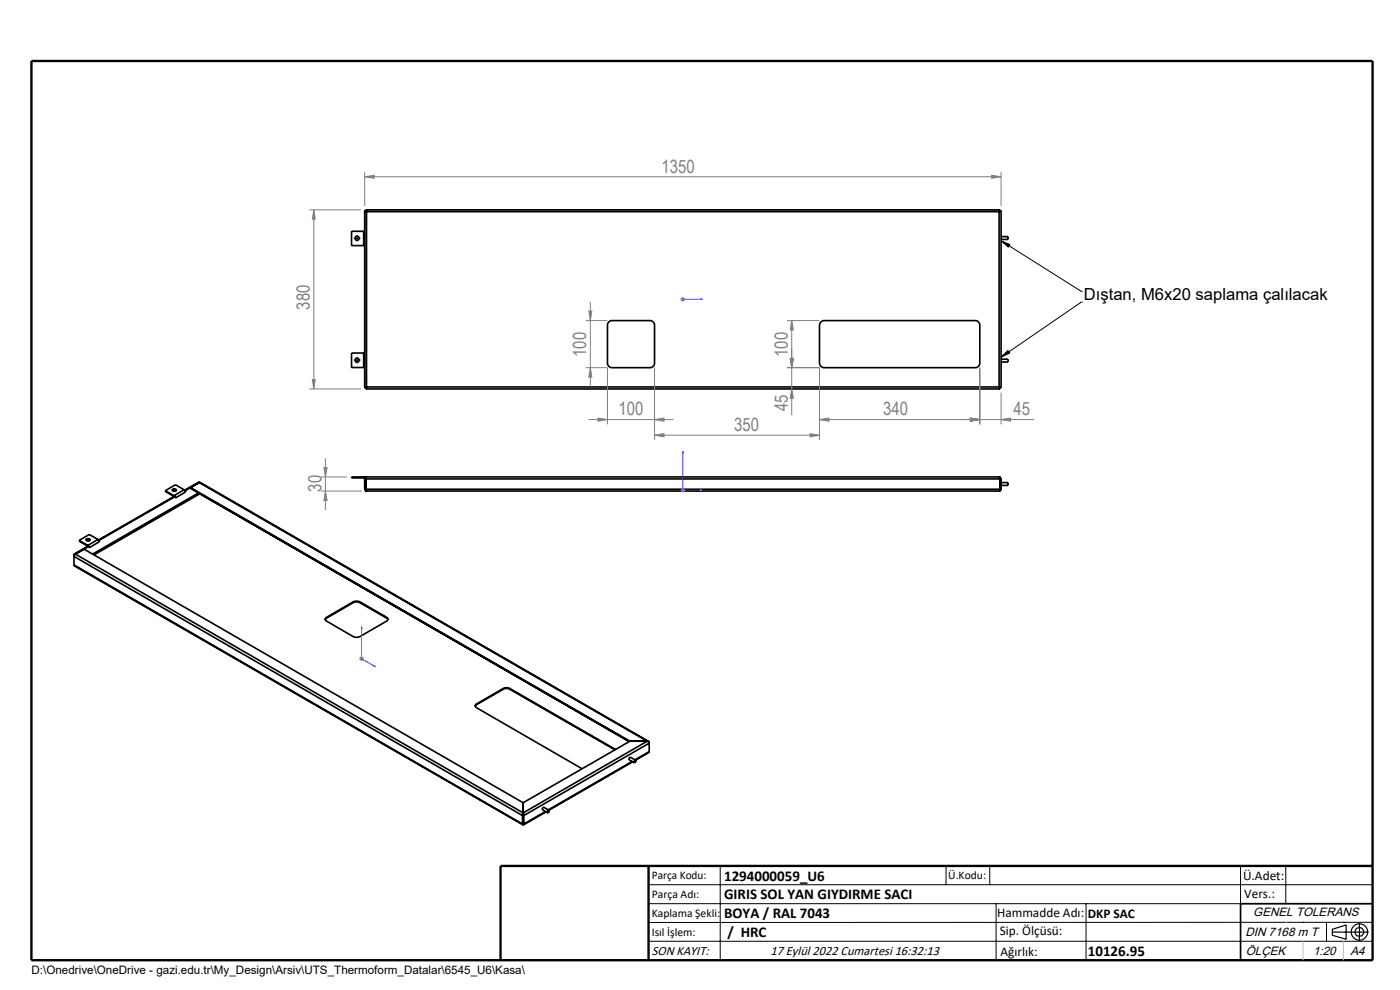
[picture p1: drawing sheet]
<svg xmlns="http://www.w3.org/2000/svg" width="297mm" height="210mm" viewBox="0 0 297 210" stroke-linecap="round" stroke-linejoin="round" font-family="sans-serif">
<g fill="none" stroke="#000" stroke-width=".35">
<path d="M77.2 52.1h.2M77.2 49.1h.2M77.2 49.1v3M77.2 49.1h-2.6v3h2.6M77.4 44.7l.4 .2M77.4 44.7h.2M77.4 44.7v37.6M77.6 44.5l.2 .4M77.6 44.7l.2 .2M77.6 44.5h134.6M77.6 44.5v.2M77.8 44.9h134.1"/>
<path d="M77.8 44.9v37.2M211.9 44.9v37.2M212.2 44.5l-.3 .4M212.2 44.7l-.3 .2M212.2 44.5v.2M212.2 44.7h.2M212.4 44.7l-.5 .2M212.4 50.2h1.5v.6h-1.5M212.4 44.7v37.6M77.2 78h.2M77.2 74.9h.2M77.2 74.9v3.1"/>
<path d="M77.2 74.9h-2.6v3.1h2.6M129.2 68.3l.5-.3h8.2a.96 .96 0 0 1 1 1v8a.96 .96 0 0 1-1 1h-8a.96 .96 0 0 1-1-1v-8.2zM174.2 68.3l.5-.3h32.2a.96 .96 0 0 1 1 1v8a.96 .96 0 0 1-1 1h-32a1.02 1.02 0 0 1-1.1-1v-8zM212.4 76.2h1.5v.6h-1.5M77.4 82.3h.2M77.6 82.5h134.6M77.6 82.3v.2M77.8 82.1l-.2 .4M77.8 82.1l-.4 .2M77.8 82.1l-.2 .2M77.8 82.1h134.1M211.9 82.1l.3 .4"/>
<path d="M211.9 82.1l.5 .2M211.9 82.1l.3 .2M212.2 82.3v.2M212.2 82.3h.2M15.7 119.8l.1 .2M15.7 119.8l95.1 55M15.7 117.5v2.3M15.7 117.5l.1 .1M15.8 117.6v.1M16 117.5l-.3 .5 95.1 55M16 117.5l95 54.9M16 117.5l1.8-1 93.2 53.8"/>
<path d="M16.8 114.6v.2l1.8 1v-.1M16.8 114.6l1.8 1.1M18.3 114.6a.59 .59 0 0 1 .8 0M18.3 114.4a.38 .38 0 0 1 .5-.2 .38 .38 0 0 1 .2 .5 .39 .39 0 0 1-.4 .1 .39 .39 0 0 1-.3-.4zM18.6 115.7l.2 .1M18.9 115.9l-.2-.1-3 1.7M18.9 115.9l-3.1 1.7M18.9 115.9h.1M20.8 114.4l.1 .2M20.8 114.4l-2.2 1.3M20.8 114.4l-1.9-1-2.1 1.2M20.9 114.6l.2 .3"/>
<path d="M20.9 114.6h.1M20.9 114.6h.2M21 114.5l.1 .1M21 114.5l-.1 .1M21 114.5h.1M21.1 114.9l-2.2 1.3v-.3M21.1 114.6v.3M21.1 114.6h.1M35.1 104.1v.1l1.8 1.1v-.1M35.1 104.1l1.8 1.1M36.5 103.9a.44 .44 0 0 1 .5-.2 .44 .44 0 0 1 .4 .4h-.1a.5 .5 0 0 1-.8-.2zM36.5 104a.59 .59 0 0 1 .9 0"/>
<path d="M36.9 105.2l.1 .1M37 105.3h.1M37 105.3l-16 9.2M37.1 105.3l-16 9.3M37.1 105.3h.1M39.1 103.9l.1 .1M39.1 103.9l-2.2 1.3M39.1 103.9l-1.9-1.1-2.1 1.3M39.2 104l.1 .4M39.2 104h.1M39.2 104l.1 .1M39.2 104l.2 .1"/>
<path d="M39.2 104h.2M39.3 104.4l-2.1 1.2v-.3M39.3 104.1h.1M39.4 104l-.1 .4M40.4 103.4v.2l93.1 53.7M40.4 103.4l93.2 53.8M42.1 104.6l-22.5 12.9M42.3 102.4l.2-.1 95.1 55M42.3 102.4l-1.9 1M42.3 102.4l95 54.8M42.4 104.7l-22.5 13M42.4 102.3l-3 1.7"/>
<path d="M42.4 102.3h.1M42.4 102.3l-.1-.1-3.1 1.8M77.2 101.4l.2 .2M77.2 101.2h.2M77.2 101.2v.2M77.2 101.2h-2.6v.2h2.6M77.4 103.8l.4 .4M77.4 103.8h135M77.6 103.8l.2 .4M77.6 103.8v.1M77.8 104.2h134.1M211.9 101.2l.3 .4"/>
<path d="M211.9 101.2l.4 .1 .1 .3M211.9 101.2h.1M211.9 101.2h-134.5v2.6M212.1 101.5l.1 .1M212.2 103.8l-.3 .4M212.2 103.8l-.1 .1M212.2 101.6v2.2M212.4 101.6h-134.8v-.4v2.6M212.4 103.8l-.2 .3-.3 .1M212.4 102.4h1.5v.6h-1.5M212.4 101.6v2.2M15.8 120.1l95.1 54.8"/>
<path d="M69.3 130.9a.43 .43 0 0 0-.3 .4 .43 .43 0 0 0 .3 .5l5.6 3.2 .6 .2 .8-.2 5.7-3.2a.43 .43 0 0 0 .3-.5 .43 .43 0 0 0-.3-.4M69.3 131.1l-.3 .3M69.3 130.9v.2M74.9 127.7l.6-.2 .8 .2M74.9 127.8a1.5 1.5 0 0 1 1.4 0M74.9 127.7l-5.6 3.2M74.9 127.7v.1M74.9 127.8l-5.6 3.3M76.3 127.7l5.7 3.2M76.3 127.7v.1M76.3 127.8l5.7 3.3M82 131.1l.3 .3"/>
<path d="M82 130.9v.2M101.1 149.3a.43 .43 0 0 0-.3 .4 .43 .43 0 0 0 .3 .4l22.4 13M101.1 149.5l-.3 .3M101.1 149.3v.2M106.8 146a1.5 1.5 0 0 1 1.4 0M106.8 146.2a1.5 1.5 0 0 1 1.4 0M106.8 146l-5.7 3.3M106.8 146v.2M106.8 146.2l-5.7 3.3M108.2 146l22.4 13M108.2 146v.2M108.2 146.2l22.3 12.9"/>
<path d="M133.6 157.2h.1M133.6 157.2l-22.6 13.1M133.6 157.2h3.7M137.3 157.2l.4 .4-26.6 15.4M137.3 157.2h.1M137.3 157.2l.3 .1 .1 .2M137.3 157.2l-26.3 15.2M137.7 159.4l-2.9 1.8-1-.6a.34 .34 0 0 0-.3 .2 .34 .34 0 0 0 0 .4l1 .6M137.7 157.5v1.9M137.7 159.4l-3 1.8M137.7 157.5h.1M110.8 174.8l.1 .1h.1"/>
<path d="M110.8 173v1.8M111 172.4l-.2 .6M111 170.3v2.6M111 172.4l.1 .6M111 174.7h.1M111 172.9l-.2 .1M111 172.9v2M111 172.9l.1 .1M111 174.7l-.2 .1M111 174.7l.1 .1M111.1 174.8v.1h-.1M111.1 173v1.8"/>
<path d="M115.7 172.1l-4.6 2.7M115.9 172.2l-4.8 2.7M116.2 172l.2-.1a.24 .24 0 0 1 .1 .3 .24 .24 0 0 1-.4 0zM134.1 161.5l-17.8 10.3M134.2 161.6l-17.7 10.3-1.1-.6a.35 .35 0 0 0-.3 .5l1.1 .6M134.6 161.3l.2-.1a.24 .24 0 0 1 .1 .4 .24 .24 0 0 1-.4 0zM291.2 191.7h-28v12"/>
<circle cx="75.8" cy="50.6" r=".45"/>
<circle cx="75.8" cy="76.4" r=".45"/>
</g>
<g fill="none" stroke="#000" stroke-width=".21">
<path d="M75.5 50.5h.5M75.8 50.3v.5M212.4 51.1l1.8 .8-.3 .5zM212.4 51.1l17 10.7M75.5 76.4h.5M75.8 76.2v.5M212.4 75.8l1.4-1.4 .4 .5zM229.4 61.8h.1M229.4 64.1h.1M229.4 64.1l-17 11.7M137.6 187.7h153.6M137.6 191.7h153.6"/>
<path d="M137.6 199.7h153.6M152.8 183.7v20M200.7 183.7v4M210 183.7v4M211.3 191.7v12M230.4 191.7v12M263.2 183.7v20M272.8 183.7v8M276.4 195.6h.1M281.4 195.6v4.1M285 195.6h.1M291.2 195.6l-153.6 .1"/>
</g>
<g fill="none" stroke="#000" stroke-width=".25">
<path d="M282.6 197.7h7.8M282.6 197.1l3-.9v3l-3-.8zM288.4 195.8v3.8M106.2 203.7h185"/>
<circle cx="288.4" cy="197.7" r="1.74"/>
<circle cx="288.4" cy="197.7" r=".93"/>
</g>
<path d="M144.7 63.5h.3zM144.9 63.5h.1M144.9 63.5h4.1M149 63.5h-.4h.4M144.9 95.7l.1 .4h-.3zM144.9 95.7v8.3h4.1M148.6 103.9l.4 .1-.4 .1zM76.7 132.9v6.8l3 1.7M76.7 132.9l.1 .4-.2-.1zM79.3 141.2l.4 .2-.4-.1z" fill="none" stroke="#00f" stroke-width=".21"/>
<g fill="none" stroke="#808080" stroke-width=".21">
<path d="M77.4 37.5l2-.3v.6zM77.4 36.5v7.2M77.4 37.5h135M210.4 37.2l2 .3-2 .3zM212.4 36.5v7.2M65.6 44.5h11M66.6 44.5l.3 2h-.6zM66.6 44.5v38M124.2 78h4.7v12M124.2 68h4.7M124.9 66h.7l-.4 2zM125.2 64v18"/>
<path d="M125.2 78l.4 2h-.7zM138.9 78v15.3M144.4 63.5h1M144.5 63.1l.7 .7M144.9 63v1M145.2 63.1l-.7 .7M167 78h6.8v15.3M167 68h6.8M167.6 76h.7l-.3 2zM168 68l.3 2h-.7zM168 68v20.1M207.9 78v12"/>
<path d="M65.6 82.5h11M66.3 80.5h.6l-.3 2zM68.7 99.2h.7l-.4 2zM69 97.2v11M124.8 89h18.1M126.9 88.7l2 .3-2 .4zM138.9 92.3l2-.3v.7zM138.9 89l2-.3v.7zM138.9 92.3h34.9M168 82.5l.3 2h-.7zM171.9 92l1.9 .3-1.9 .4zM173.8 89l2.1-.3v.7z"/>
<path d="M173.8 89h45.6M205.8 88.7l2.1 .3-2.1 .4zM212.4 89l1.9-.3v.7zM212.4 83.3v6.7M68.1 101.2h5.5M68.1 104.2h8.7M69 104.2l.4 2h-.7zM144.4 104h1M144.5 103.6l.7 .7M144.9 103.5v1M145.2 103.6l-.7 .7M76.2 139.7h1"/>
<path d="M76.3 139.4l.7 .7M76.7 139.2v1M77 139.4l-.7 .7"/>
</g>
<path d="M75.3 50.5h-.2M75.8 50v-.2M75.8 51v.2M76.3 50.5h.2M75.3 76.4h-.2M75.8 75.9v-.2M75.8 76.9v.2M76.3 76.4h.2" fill="none" stroke="#000" stroke-width=".21" stroke-dasharray="15.2 1.3 1.3 1.3" stroke-linecap="butt"/>
<path d="M6.7 12.9h284.5v190.8h-284.5zM137.6 183.7v20M291.2 183.7h-185v20" fill="none" stroke="#000" stroke-width=".5"/>
<path d="M276.4 199.7v4M285 199.7v4" fill="none" stroke="#c0c0c0" stroke-width=".21"/>
<path d="M272.8 195.6h.1" fill="none" stroke="#c0c0c0" stroke-width=".25"/>
<path d="M212.4 51.1l1.8 .8-.3 .5zM212.4 75.8l1.4-1.4 .4 .5z" fill="#000"/>
<g fill="#00f">
<path d="M148.6 63.5h.4zM144.7 63.5h.3z"/>
<path d="M148.6 103.9l.4 .1-.4 .1zM144.9 95.7l.1 .4h-.3z"/>
<path d="M79.3 141.2l.4 .2-.4-.1zM76.7 132.9l.1 .4-.2-.1z"/>
</g>
<g fill="#808080">
<path d="M212.4 89l1.9-.3v.7zM205.8 88.7l2.1 .3-2.1 .4zM205.8 88.7l2.1 .3-2.1 .4zM173.8 89l2.1-.3v.7z"/>
<path d="M77.4 37.5l2-.3v.6zM210.4 37.2l2 .3-2 .3zM138.9 92.3l2-.3v.7zM171.9 92l1.9 .3-1.9 .4zM126.9 88.7l2 .3-2 .4zM138.9 89l2-.3v.7z"/>
<path d="M168 82.5l.3 2h-.7zM167.6 76h.7l-.3 2z"/>
<path d="M125.2 78l.4 2h-.7zM124.9 66h.7l-.4 2z"/>
<path d="M66.6 44.5l.3 2h-.6zM66.3 80.5h.6l-.3 2zM168 68l.3 2h-.7zM167.6 76h.7l-.3 2zM68.7 99.2h.7l-.4 2zM69 104.2l.4 2h-.7z"/>
</g>
<g font-size="3.9" fill="#808080">
<text x="140.4" y="36.6">1350</text>
<text x="65.7" y="65.7" transform="rotate(-90 65.7 65.7)">380</text>
<text x="124.4" y="75.7" transform="rotate(-90 124.4 75.7)">100</text>
<text x="167.1" y="75.7" transform="rotate(-90 167.1 75.7)">100</text>
<text x="131.2" y="88.1">100</text>
<text x="167.1" y="87.2" transform="rotate(-90 167.1 87.2)">45</text>
<text x="187.4" y="88.1">340</text>
<text x="215" y="88.1">45</text>
<text x="155.8" y="91.4">350</text>
<text x="68.2" y="104.3" transform="rotate(-90 68.2 104.3)">30</text>
</g>
<text font-size="3.5" x="229.9" y="63.6">Dıştan, M6x20 saplama çalılacak</text>
<g font-size="3.2">
<text x="153.6" y="190.8">GIRIS SOL YAN GIYDIRME SACI</text>
<text x="153.6" y="186.8">1294000059_U6</text>
<text x="153.6" y="194.8">BOYA / RAL 7043</text>
<text x="154.3" y="198.8">/ HRC</text>
<text x="230.8" y="202.8">10126.95</text>
</g>
<g font-size="2.8">
<text x="263.7" y="186.7">Ü.Adet:</text>
<text x="263.9" y="190.5">Vers.:</text>
<text x="211.5" y="194.5">Hammadde Adı:</text>
<text x="230.8" y="194.7">DKP SAC</text>
<text x="138.3" y="202.6">SON KAYIT:</text>
<text x="163.4" y="202.6">17 Eylül 2022 Cumartesi 16:32:13</text>
<text x="212.1" y="198.4">Sip. Ölçüsü:</text>
<text x="212.2" y="202.7">Ağırlık:</text>
</g>
<g font-size="2.6">
<text x="265.9" y="194.4">GENEL TOLERANS</text>
<text x="264.2" y="198.5">DIN 7168 m T</text>
<text x="264.3" y="202.6">ÖLÇEK</text>
<text x="278.5" y="202.6">1:20</text>
<text x="286.5" y="202.6">A4</text>
</g>
<g font-size="2.5">
<text x="138.3" y="186.4">Parça Kodu:</text>
<text x="138.3" y="190.5">Parça Adı:</text>
<text x="201.2" y="186.5">Ü.Kodu:</text>
<text x="138.3" y="194.5">Kaplama Şekli:</text>
<text x="138.3" y="198.6">Isıl İşlem:</text>
<text x="6.7" y="206.7">D:\Onedrive\OneDrive - gazi.edu.tr\My_Design\Arsiv\UTS_Thermoform_Datalar\6545_U6\Kasa\</text>
</g>
</svg>
